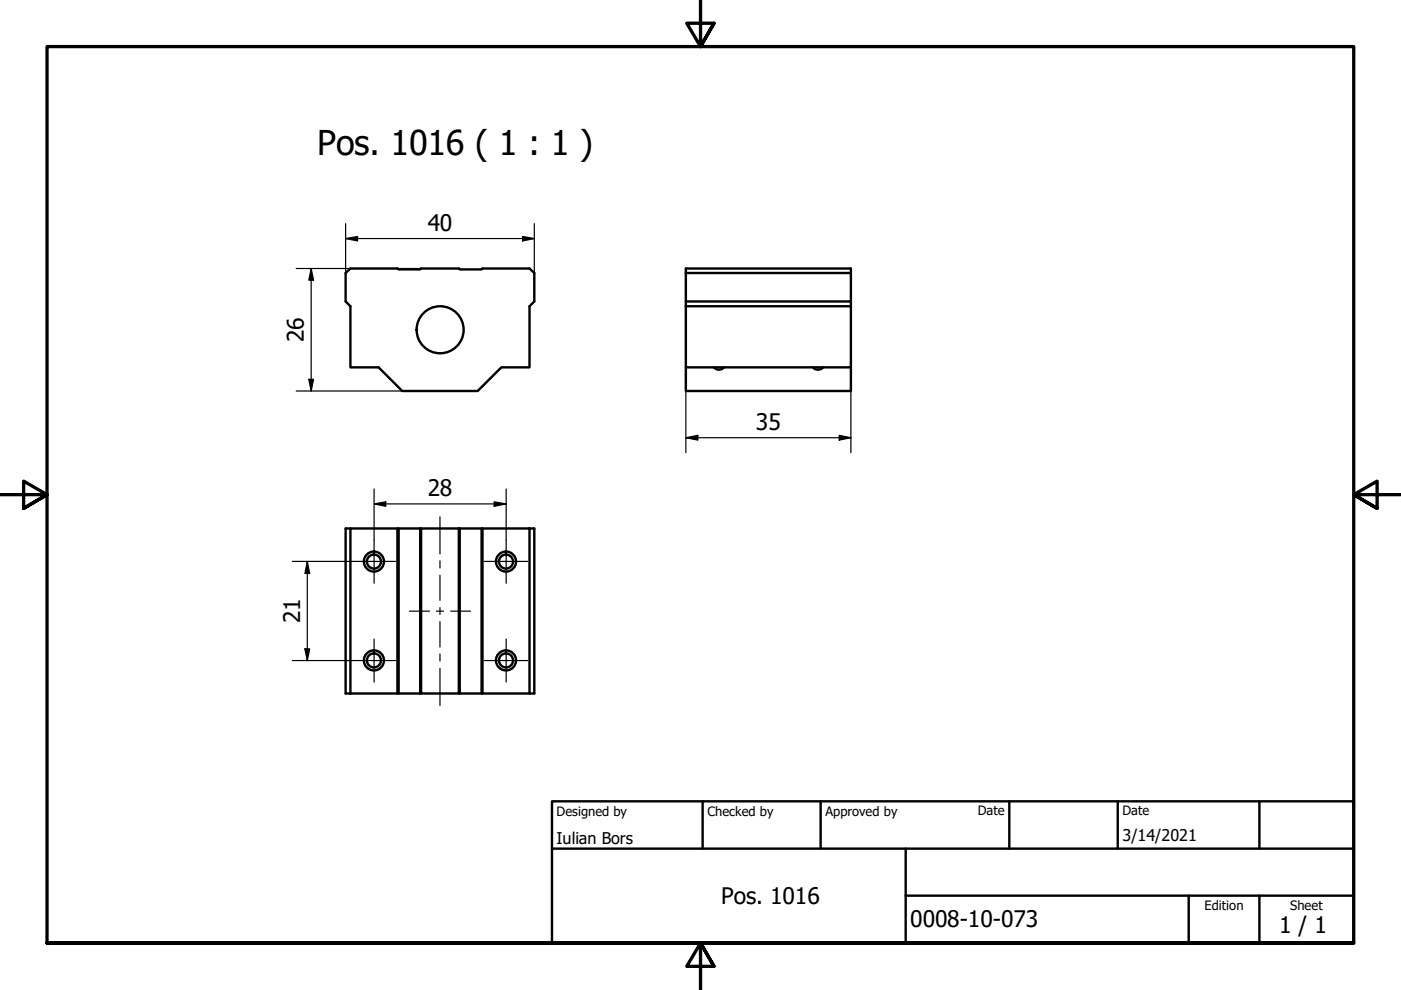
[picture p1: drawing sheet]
<svg xmlns="http://www.w3.org/2000/svg" width="297mm" height="210mm" viewBox="0 0 297 210" stroke-linecap="round" stroke-linejoin="round" font-family="sans-serif">
<!-- layer: Visible (ISO) -->
<g fill="none" stroke="#000" stroke-width=".51">
<path d="M73.3 57.9l1-1h10l.2 .2h4.6l.2-.2h8l.2 .2h4.6l.2-.2h10l1 1v6l-1 1v13h-6l-5 5h-16l-5-5h-6v-13l-1-1zM145.4 57.9h35v6h-35zM145.4 57.9v-1h35v1M145.4 77.9v5h35v-5M145.4 64.9h35v13h-35zM145.4 63.9v1M151.3 77.9a1.47 1.47 0 0 0 2.2 0M172.3 77.9a1.47 1.47 0 0 0 2.3 0M180.4 63.9v1M74.3 112h10v35h-10zM74.3 112h-1v35h1M84.3 112h4.8"/>
<path d="M84.5 112v35M89.1 112h.2M89.1 112v35M89.3 112h8v35h-8zM97.3 112h5M97.5 112v35M102.1 112v35M102.3 112h10v35h-10zM112.3 112h1v35h-1M84.3 147h5M97.3 147h5"/>
<circle cx="93.3" cy="69.9" r="5"/>
<circle cx="79.3" cy="119.1" r="1.49"/>
<circle cx="79.3" cy="119.1" r="2.13"/>
<circle cx="107.3" cy="119.1" r="1.49"/>
<circle cx="107.3" cy="119.1" r="2.13"/>
<circle cx="79.3" cy="140" r="1.49"/>
<circle cx="79.3" cy="140" r="2.13"/>
<circle cx="107.3" cy="140" r="1.49"/>
<circle cx="107.3" cy="140" r="2.13"/>
</g>
<!-- layer: Border (ISO) -->
<path d="M148.5 -.1v10l-2.9-5h5.8l-2.9 5 2.9-5M0 104.9h10l-5-2.9v5.8l5-2.9-5 2.9M297 104.9h-10l5-2.9v5.8l-5-2.9 5 2.9M10 199.9v-190h277v190h-277h277M151.4 204.9l-2.9-5 2.9 5h-5.8l2.9-5v10" fill="none" stroke="#000" stroke-width=".7"/>
<!-- layer: Title (ISO) -->
<path d="M117 169.9h170v30h-170zM117 179.9h170M149 169.9v10M174 169.9v10M192 179.9v20M214 169.9v10M237 169.9v10M267 169.9v10M192 189.9h95M252 189.9v10M267 189.9v10" fill="none" stroke="#000" stroke-width=".51"/>
<!-- layer: Dimension (ISO) -->
<g fill="none" stroke="#000" stroke-width=".25">
<path d="M62.8 56.9h26.5M66 56.9l.5 2.5h-1zM66 56.9v26M73.3 50.6l2.5-.5v1zM73.3 50.6h40M73.3 47.4v10.5M110.8 50.1l2.5 .5-2.5 .5zM113.3 47.4v10.5M145.4 77.9v18.1M180.4 77.9v18.1M62.8 82.9h22.5M65.5 80.4h1l-.5 2.5z"/>
<path d="M145.4 92.8l2.6-.5v1zM145.4 92.8h35M177.9 92.3l2.5 .5-2.5 .5zM62 119h12.7M65.2 119l.5 2.6h-1.1zM65.2 119v21.1M79.3 106.8l2.5-.4v1zM79.3 106.8h28M79.3 103.7v10.8M104.8 106.4l2.5 .4-2.5 .6zM107.3 103.7v10.8M64.6 137.6h1.1l-.5 2.5z"/>
<path d="M62 140.1h12.7"/>
</g>
<g fill="#000">
<path d="M66 56.9l.5 2.5h-1z" fill-rule="evenodd"/>
<path d="M73.3 50.6l2.5-.5v1z" fill-rule="evenodd"/>
<path d="M110.8 50.1l2.5 .5-2.5 .5z" fill-rule="evenodd"/>
<path d="M65.5 80.4h1l-.5 2.5z" fill-rule="evenodd"/>
<path d="M145.4 92.8l2.6-.5v1z" fill-rule="evenodd"/>
<path d="M177.9 92.3l2.5 .5-2.5 .5z" fill-rule="evenodd"/>
<path d="M79.3 106.8l2.5-.4v1z" fill-rule="evenodd"/>
<path d="M104.8 106.4l2.5 .4-2.5 .6z" fill-rule="evenodd"/>
<path d="M64.6 137.6h1.1l-.5 2.5z" fill-rule="evenodd"/>
<path d="M65.2 119l.5 2.6h-1.1z" fill-rule="evenodd"/>
</g>
<!-- layer: Center Mark (ISO) -->
<path d="M74.7 119h9.2M79.3 114.5v9.2M102.7 119h9.2M107.3 114.5v9.2M79.3 135.5v9.1M107.3 135.5v9.1M74.7 140.1h9.2M102.7 140.1h9.2" fill="none" stroke="#000" stroke-width=".25"/>
<!-- layer: Centerline (ISO) -->
<path d="M93.3 109.6v7.8M93.3 118.9v1.5M86.8 129.6h4.3M92.5 129.6h1.5M93.3 122v5.3M93.3 128.8v1.5M93.3 131.8v5.4M93.3 138.7v1.5M95.6 129.6h4.2M93.3 141.7v7.9" fill="none" stroke="#000" stroke-width=".25"/>
<text font-size="7.2" x="67.2" y="32.8">Pos. 1016 ( 1 : 1 )</text>
<g font-size="4.8">
<text x="90.7" y="49">40</text>
<text x="64.4" y="72.6" transform="rotate(-90 64.4 72.6)">26</text>
<text x="160.3" y="91.2">35</text>
<text x="90.7" y="105.3">28</text>
<text x="63.6" y="132.2" transform="rotate(-90 63.6 132.2)">21</text>
<text x="152.9" y="191.7">Pos. 1016</text>
<text x="193" y="196.6">0008-10-073</text>
<text x="271.2" y="197.8">1 / 1</text>
</g>
<g font-size="3.4">
<text x="118" y="178.9">Iulian Bors</text>
<text x="238" y="178.3">3/14/2021</text>
</g>
<g font-size="2.7">
<text x="118" y="173">Designed by</text>
<text x="150" y="173">Checked by</text>
<text x="175" y="173">Approved by</text>
<text x="207.3" y="172.9">Date</text>
<text x="238" y="172.9">Date</text>
<text x="255.4" y="193">Edition</text>
<text x="273.6" y="193">Sheet</text>
</g>
</svg>
